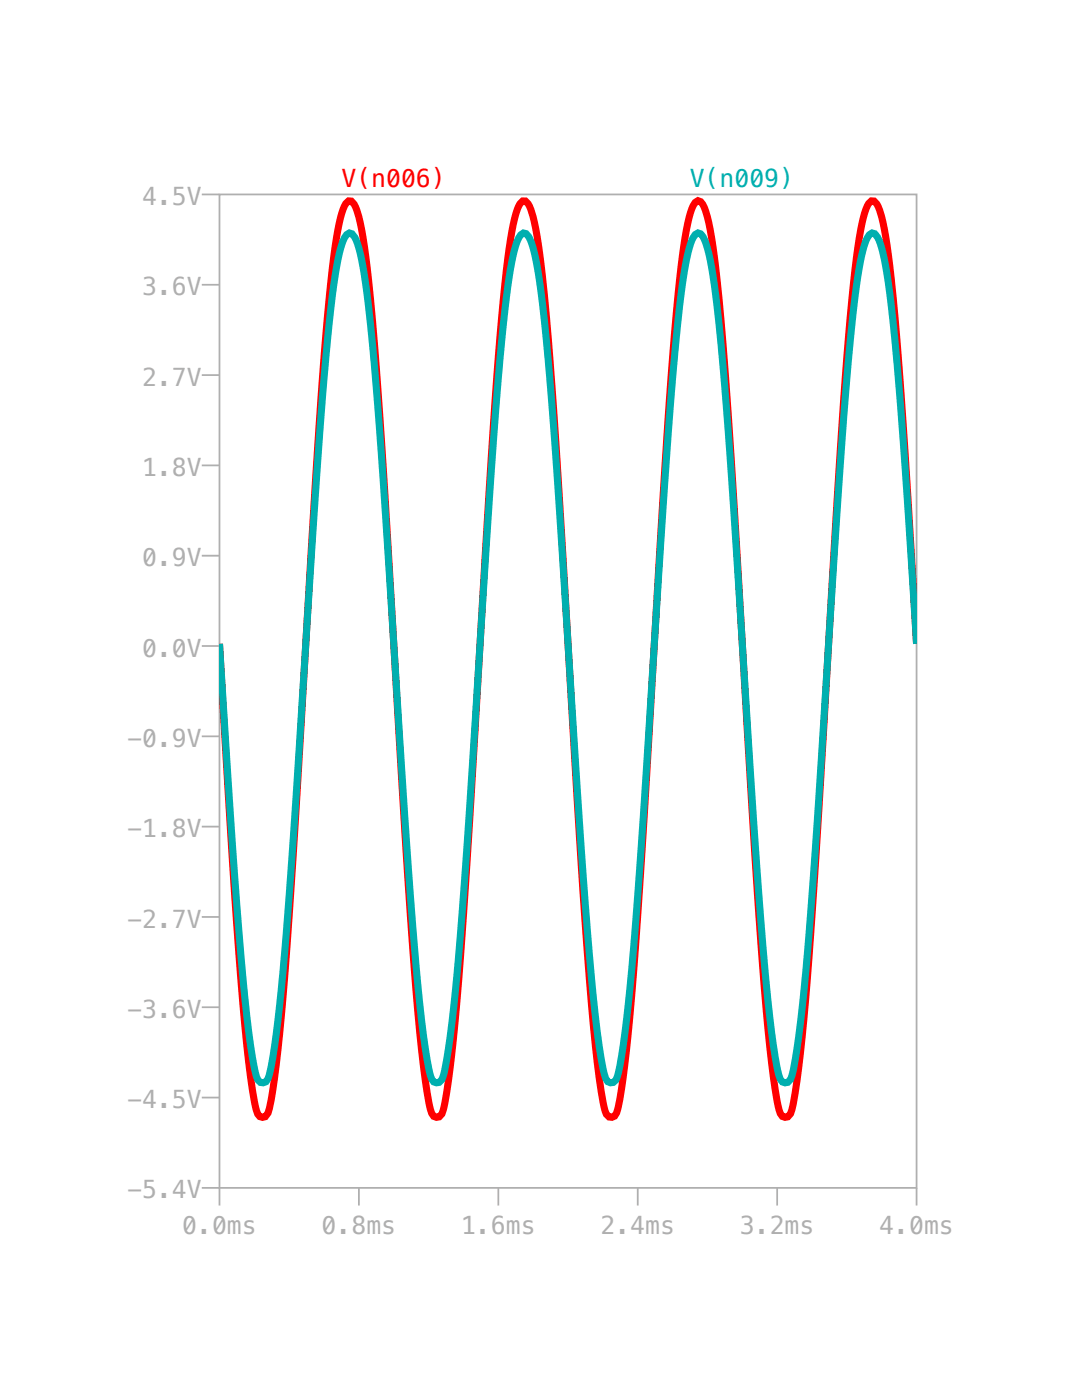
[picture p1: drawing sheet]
<svg xmlns="http://www.w3.org/2000/svg" width="216mm" height="279mm" viewBox="0 0 216 279" stroke-linecap="round" stroke-linejoin="round" font-family="sans-serif">
<g fill="none" stroke="#afafaf" stroke-width=".35">
<path d="M40.3 38.8h3.5M43.8 38.8h139.1v198.3h-139.1zM40.3 56.8h3.5M40.3 74.9h3.5M40.3 92.9h3.5M40.3 110.9h3.5M40.3 128.9h3.5M40.3 146.9h3.5M40.3 165h3.5M40.3 183h3.5M40.3 219h3.5M40.3 201h3.5"/>
<path d="M40.3 237.1h3.5v3.5M71.6 237.1v3.5M99.4 237.1v3.5M127.3 237.1v3.5M155.1 237.1v3.5M182.9 237.1v3.5"/>
</g>
<path d="M43.8 128.5l1.8 30.8a999.1 999.1 0 0 0 4.4 55.7l1 6.1a1.89 1.89 0 0 0 1.4 1.9l.5-.1 .6-.8a129.3 129.3 0 0 0 2.6-19.3 2863.9 2863.9 0 0 0 5-76.6 1895.3 1895.3 0 0 1 4.9-69.7 74.9 74.9 0 0 1 2.5-14.8l.5-1.1 .6-.5h.5a5.8 5.8 0 0 1 1.5 3.2 116.5 116.5 0 0 1 2.3 16.3 2927.6 2927.6 0 0 1 5.7 87l1.2 19.6a845.3 845.3 0 0 0 4.1 49.3l.7 4.7a6.4 6.4 0 0 0 .9 2.6l.6 .2 .5-.1a4.8 4.8 0 0 0 1.2-2.7 345.7 345.7 0 0 0 3.4-33.8l1.6-24.1 2.1-35.4a1950.4 1950.4 0 0 1 4.8-70 79.1 79.1 0 0 1 2.5-15.1l.6-1.1 .5-.6h.5a5.3 5.3 0 0 1 1.5 3 110.8 110.8 0 0 1 2.3 16 2913.6 2913.6 0 0 1 5.9 89.1l.7 11.4a986.6 986.6 0 0 0 4.4 55.5l1 6.1a1.72 1.72 0 0 0 1.5 1.8l.5-.2 .4-.7a133.2 133.2 0 0 0 2.7-19.5 2828.4 2828.4 0 0 0 4.9-74.4 2197.7 2197.7 0 0 1 4.7-69.2 103.1 103.1 0 0 1 2.5-16.6 3.6 3.6 0 0 1 1.5-2.4 2.55 2.55 0 0 1 1.5 2 76 76 0 0 1 2.3 13.8 1930.4 1930.4 0 0 1 4.9 70.1l.4 8.2a2062.9 2062.9 0 0 0 5.2 74.9l1.1 8.4 .5 2.9 .5 1.9 .4 .6 .6 .2 .5-.1 .5-.6 .4-1.4a273 273 0 0 0 3.3-30l1.7-23.9 2.1-35.8a2417.3 2417.3 0 0 1 4.8-71.3 109.7 109.7 0 0 1 2.5-17.4 4.4 4.4 0 0 1 1.4-2.4h.5l.6 .6a33.2 33.2 0 0 1 2.3 10.2 1102.7 1102.7 0 0 1 4.6 60.5l1 17.1" fill="none" stroke="#f00" stroke-width="1.4" stroke-linecap="butt"/>
<path d="M43.8 128.5l1.8 28.6a860 860 0 0 0 4.4 51.6l1 5.7a1.71 1.71 0 0 0 1.5 1.7l.6-.2 .4-.6a111.7 111.7 0 0 0 2.6-17.9 2863.1 2863.1 0 0 0 5.5-77.5 1268.4 1268.4 0 0 1 4.7-60.9 44.1 44.1 0 0 1 2.5-11.6l.4-.6 .5-.3 .5 .2 .6 .7a31.9 31.9 0 0 1 2.2 9.3 866 866 0 0 1 4.4 54l3.8 58a541.5 541.5 0 0 0 4 42.8l.9 3.9 .4 .5 .6 .2a1.8 1.8 0 0 0 1.5-1.9 230.1 230.1 0 0 0 3.3-27.6l1.6-22 2.1-33.2a2117 2117 0 0 1 4.8-66.3 97.7 97.7 0 0 1 2.5-16.2 3.8 3.8 0 0 1 1.5-2.4l.6 .1 .5 .7a29.9 29.9 0 0 1 2.2 9.1 839.7 839.7 0 0 1 4.5 53.7l2.6 40.9a1113.6 1113.6 0 0 0 4.4 55l.7 5.2 1 4.1 .4 .6 .5 .2 .6-.1 .5-.5a39.2 39.2 0 0 0 1.8-9.3 1112.3 1112.3 0 0 0 4.7-58.5l1-17.3a2132.3 2132.3 0 0 1 4.9-66.4 89.1 89.1 0 0 1 2.5-15.3 3.3 3.3 0 0 1 1.5-2.2 2.4 2.4 0 0 1 1.5 1.8 65.8 65.8 0 0 1 2.3 12.8 1661.2 1661.2 0 0 1 4.9 65 2528.3 2528.3 0 0 0 5.2 73.7 100.6 100.6 0 0 0 2.2 14.9l.3 .7 .4 .5 .6 .2 .5-.1a4.6 4.6 0 0 0 1.1-2.6 304 304 0 0 0 3.5-31.5l3-45.5a2687.3 2687.3 0 0 1 4.8-68.3 132.5 132.5 0 0 1 2.6-18.4 8 8 0 0 1 1.3-2.9l.5-.3 .6 .2a10.6 10.6 0 0 1 1.9 5 197.4 197.4 0 0 1 2.5 21.3l1.6 20.2 2.3 35.3" fill="none" stroke="#00afaf" stroke-width="1.4" stroke-linecap="butt"/>
<g font-size="4.9" fill="#afafaf">
<text x="28.4" y="40.9">4.5V</text>
<text x="28.4" y="58.9">3.6V</text>
<text x="28.4" y="77">2.7V</text>
<text x="28.4" y="95">1.8V</text>
<text x="28.4" y="113">0.9V</text>
<text x="28.4" y="131">0.0V</text>
<text x="25.4" y="149.1">-0.9V</text>
<text x="25.4" y="167.1">-1.8V</text>
<text x="25.4" y="185.1">-2.7V</text>
<text x="25.4" y="203.1">-3.6V</text>
<text x="25.4" y="221.2">-4.5V</text>
<text x="25.4" y="239.2">-5.4V</text>
<text x="36.4" y="246.2">0.0ms</text>
<text x="64.2" y="246.2">0.8ms</text>
<text x="92" y="246.2">1.6ms</text>
<text x="119.8" y="246.2">2.4ms</text>
<text x="147.6" y="246.2">3.2ms</text>
<text x="175.5" y="246.2">4.0ms</text>
</g>
<text font-size="4.9" fill="#f00" x="68.1" y="37.4">V(n006)</text>
<text font-size="4.9" fill="#00afaf" x="137.6" y="37.4">V(n009)</text>
</svg>
